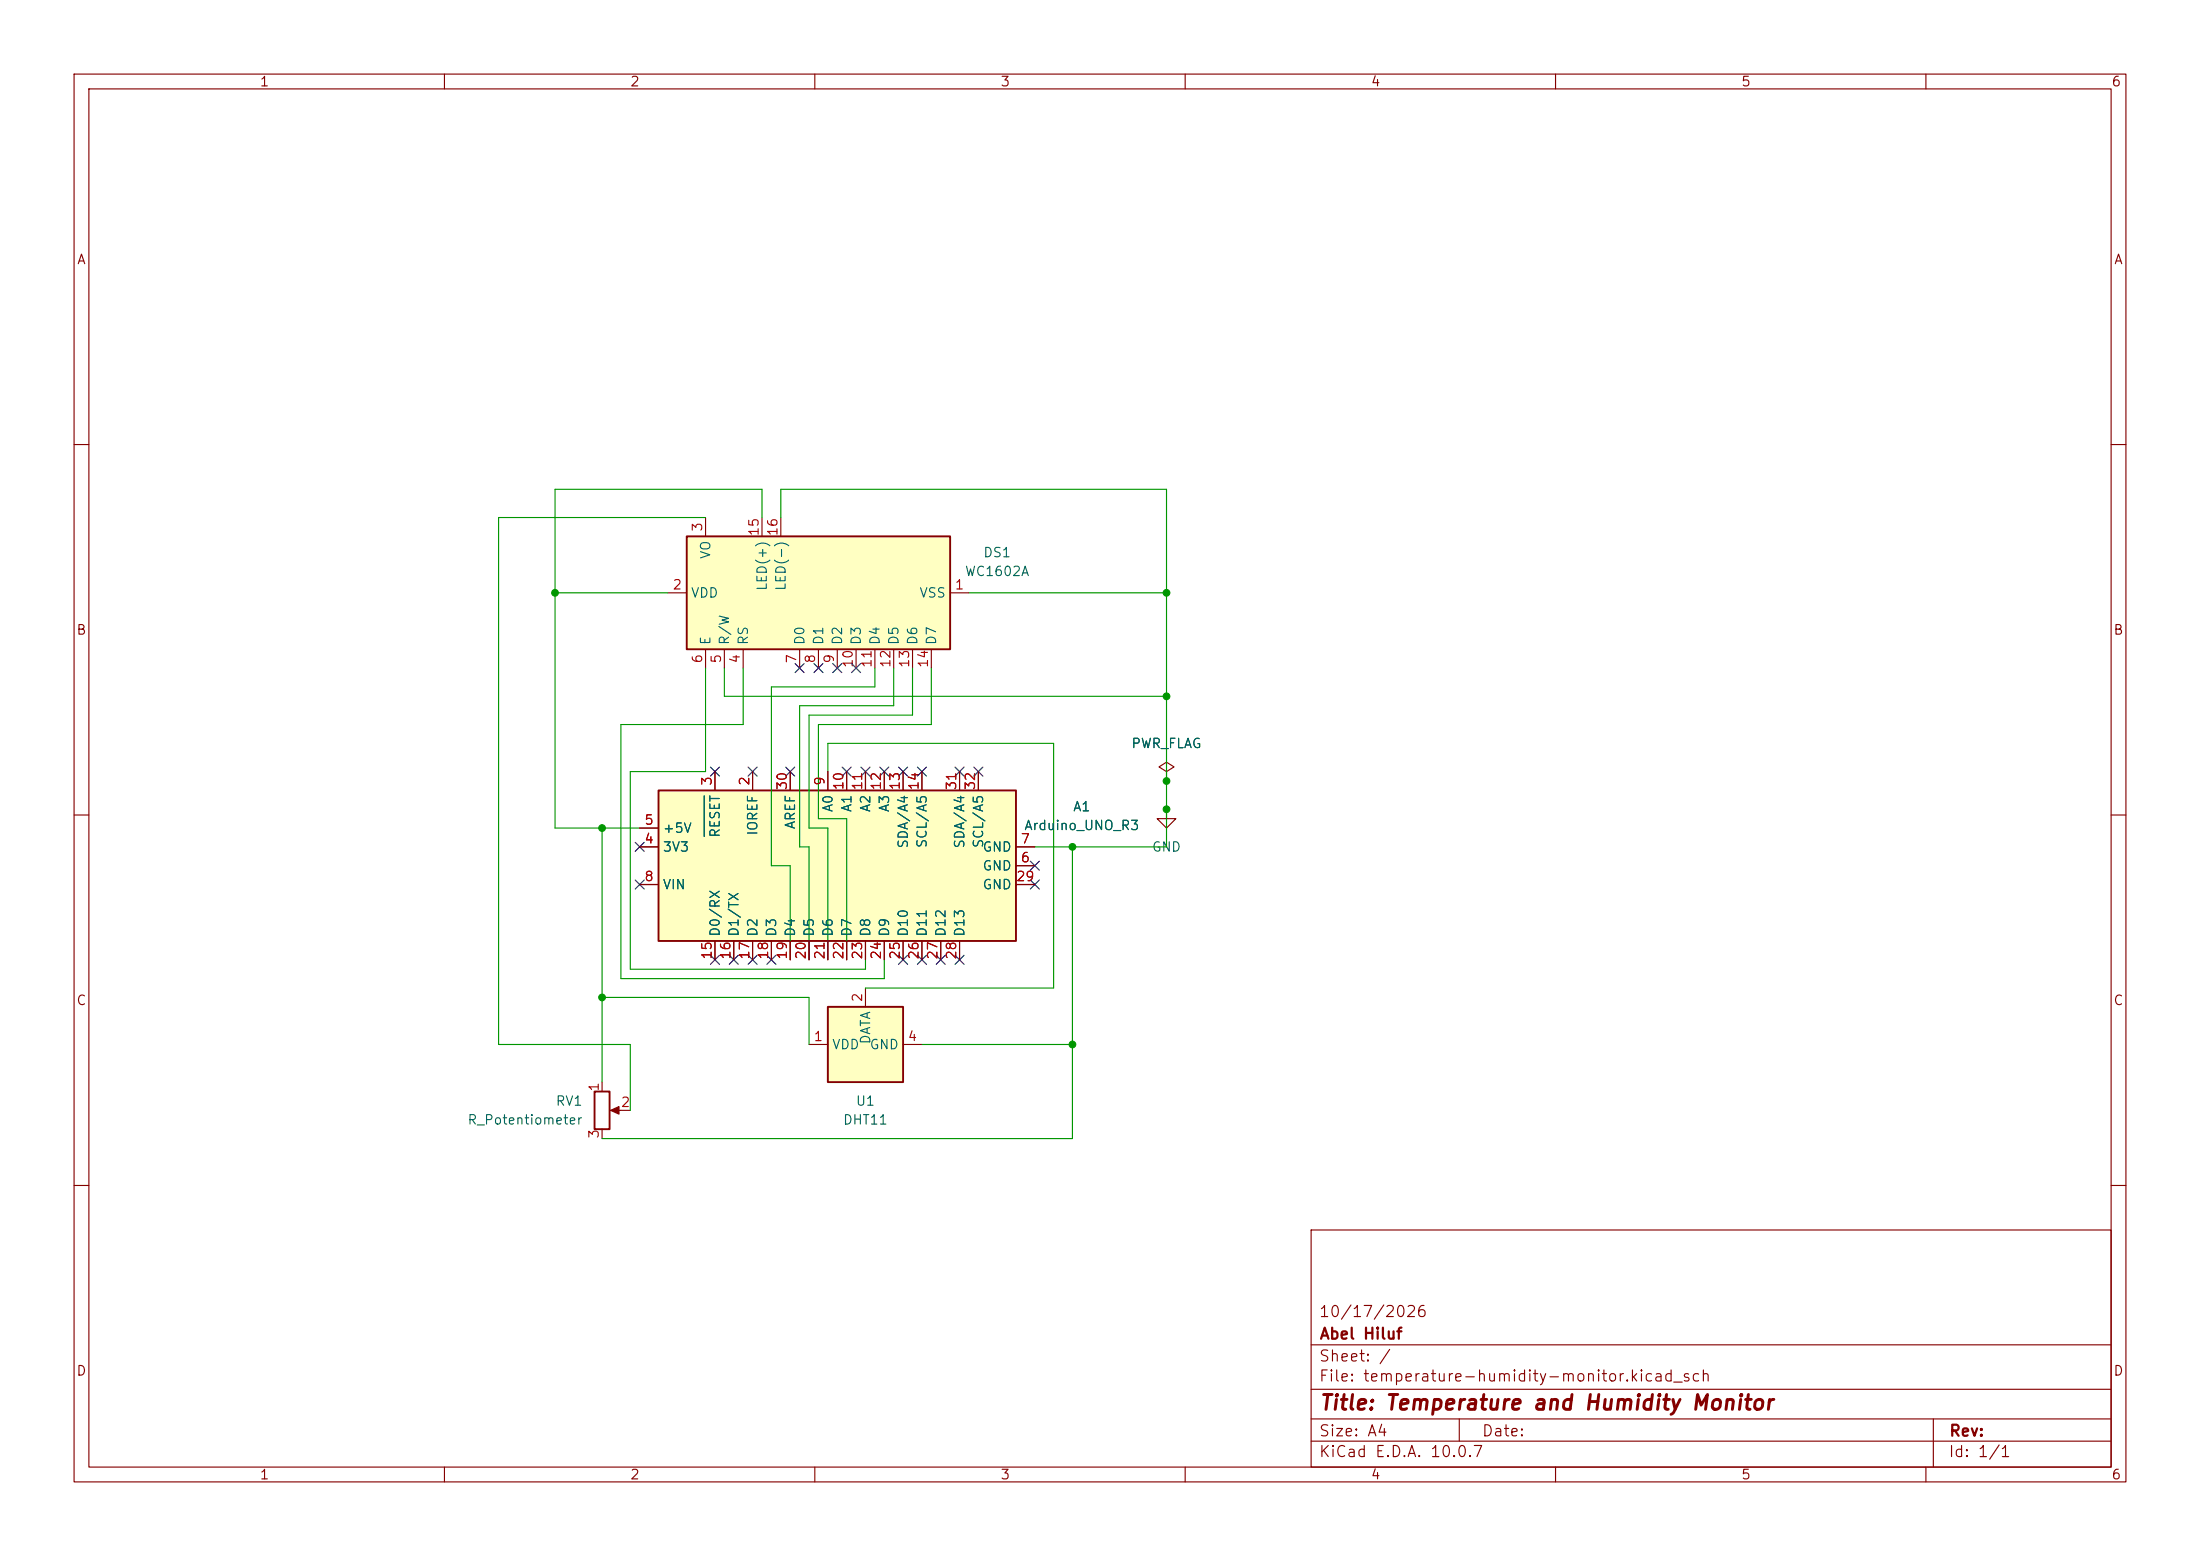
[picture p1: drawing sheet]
(kicad_sch
 (version 20260306)
 (generator "eeschema")
 (generator_version "10.0")
 (paper "A4")
 (title_block
  (title "Temperature and Humidity Monitor")
  (company "Abel Hiluf")
  (comment 1 "10/17/2026"))
 (lib_symbols
  (symbol "Device:R_Potentiometer"
   (pin_names
    (offset 1.016) (hide yes)) (exclude_from_sim no) (in_bom yes) (on_board yes)
   (in_pos_files yes)
   (duplicate_pin_numbers_are_jumpers no)
   (property "Reference" "RV" (at -4.445 0 90) (show_name no) (do_not_autoplace no) (effects (font (size 1.27 1.27))))
   (property "Value" "R_Potentiometer" (at -2.54 0 90) (show_name no) (do_not_autoplace no) (effects (font (size 1.27 1.27))))
   (property "Footprint" "" (at 0 0 0) (show_name no) (do_not_autoplace no) (hide yes) (effects (font (size 1.27 1.27))))
   (property "Datasheet" "" (at 0 0 0) (show_name no) (do_not_autoplace no) (hide yes) (effects (font (size 1.27 1.27))))
   (property "Description" "Potentiometer" (at 0 0 0) (show_name no) (do_not_autoplace no) (hide yes) (effects (font (size 1.27 1.27))))
   (property "Sim.Device" "R" (at 0 0 0) (show_name no) (do_not_autoplace no) (hide yes) (effects (font (size 1.27 1.27))))
   (property "Sim.Type" "POT" (at 0 0 0) (show_name no) (do_not_autoplace no) (hide yes) (effects (font (size 1.27 1.27))))
   (property "Sim.Pins" "1=r0 2=wiper 3=r1" (at 0 0 0) (show_name no) (do_not_autoplace no) (hide yes) (effects (font (size 1.27 1.27))))
   (symbol "R_Potentiometer_0_1"
    (rectangle (start 1.016 2.54) (end -1.016 -2.54) (stroke (width 0.254) (type default)) (fill (type none)))
    (polyline (pts (xy 1.143 0) (xy 2.286 0.508) (xy 2.286 -0.508) (xy 1.143 0)) (stroke (width 0) (type default)) (fill (type outline)))
    (polyline (pts (xy 2.54 0) (xy 1.524 0)) (stroke (width 0) (type default)) (fill (type none))))
   (symbol "R_Potentiometer_1_1"
    (pin passive line (at 0 3.81 270) (length 1.27) (name "1" (effects (font (size 1.27 1.27)))) (number "1" (effects (font (size 1.27 1.27)))))
    (pin passive line (at 3.81 0 180) (length 1.27) (name "2" (effects (font (size 1.27 1.27)))) (number "2" (effects (font (size 1.27 1.27)))))
    (pin passive line (at 0 -3.81 90) (length 1.27) (name "3" (effects (font (size 1.27 1.27)))) (number "3" (effects (font (size 1.27 1.27))))))
   (embedded_fonts no))
  (symbol "Display_Character:WC1602A" (exclude_from_sim no) (in_bom yes) (on_board yes)
   (in_pos_files yes)
   (duplicate_pin_numbers_are_jumpers no)
   (property "Reference" "DS" (at -5.842 19.05 0) (show_name no) (do_not_autoplace no) (effects (font (size 1.27 1.27))))
   (property "Value" "WC1602A" (at 5.334 19.05 0) (show_name no) (do_not_autoplace no) (effects (font (size 1.27 1.27))))
   (property "Footprint" "Display:WC1602A" (at 0 -22.86 0) (show_name no) (do_not_autoplace no) (hide yes) (effects (font (size 1.27 1.27)
    (italic yes))))
   (property "Datasheet" "http://www.wincomlcd.com/pdf/WC1602A-SFYLYHTC06.pdf" (at 17.78 0 0) (show_name no) (do_not_autoplace no) (hide yes) (effects (font (size 1.27 1.27))))
   (property "Description" "LCD 16x2 Alphanumeric , 8 bit parallel bus, 5V VDD" (at 0 0 0) (show_name no) (do_not_autoplace no) (hide yes) (effects (font (size 1.27 1.27))))
   (symbol "WC1602A_1_1"
    (rectangle (start -7.62 17.78) (end 7.62 -17.78) (stroke (width 0.254) (type default)) (fill (type background)))
    (pin power_in line (at 0 -20.32 90) (length 2.54) (name "VSS" (effects (font (size 1.27 1.27)))) (number "1" (effects (font (size 1.27 1.27)))))
    (pin power_in line (at 0 20.32 270) (length 2.54) (name "VDD" (effects (font (size 1.27 1.27)))) (number "2" (effects (font (size 1.27 1.27)))))
    (pin input line (at 10.16 15.24 180) (length 2.54) (name "VO" (effects (font (size 1.27 1.27)))) (number "3" (effects (font (size 1.27 1.27)))))
    (pin input line (at -10.16 10.16 0) (length 2.54) (name "RS" (effects (font (size 1.27 1.27)))) (number "4" (effects (font (size 1.27 1.27)))))
    (pin input line (at -10.16 12.7 0) (length 2.54) (name "R/W" (effects (font (size 1.27 1.27)))) (number "5" (effects (font (size 1.27 1.27)))))
    (pin input line (at -10.16 15.24 0) (length 2.54) (name "E" (effects (font (size 1.27 1.27)))) (number "6" (effects (font (size 1.27 1.27)))))
    (pin input line (at -10.16 2.54 0) (length 2.54) (name "D0" (effects (font (size 1.27 1.27)))) (number "7" (effects (font (size 1.27 1.27)))))
    (pin input line (at -10.16 0 0) (length 2.54) (name "D1" (effects (font (size 1.27 1.27)))) (number "8" (effects (font (size 1.27 1.27)))))
    (pin input line (at -10.16 -2.54 0) (length 2.54) (name "D2" (effects (font (size 1.27 1.27)))) (number "9" (effects (font (size 1.27 1.27)))))
    (pin input line (at -10.16 -5.08 0) (length 2.54) (name "D3" (effects (font (size 1.27 1.27)))) (number "10" (effects (font (size 1.27 1.27)))))
    (pin input line (at -10.16 -7.62 0) (length 2.54) (name "D4" (effects (font (size 1.27 1.27)))) (number "11" (effects (font (size 1.27 1.27)))))
    (pin input line (at -10.16 -10.16 0) (length 2.54) (name "D5" (effects (font (size 1.27 1.27)))) (number "12" (effects (font (size 1.27 1.27)))))
    (pin input line (at -10.16 -12.7 0) (length 2.54) (name "D6" (effects (font (size 1.27 1.27)))) (number "13" (effects (font (size 1.27 1.27)))))
    (pin input line (at -10.16 -15.24 0) (length 2.54) (name "D7" (effects (font (size 1.27 1.27)))) (number "14" (effects (font (size 1.27 1.27)))))
    (pin power_in line (at 10.16 7.62 180) (length 2.54) (name "LED(+)" (effects (font (size 1.27 1.27)))) (number "15" (effects (font (size 1.27 1.27)))))
    (pin power_in line (at 10.16 5.08 180) (length 2.54) (name "LED(-)" (effects (font (size 1.27 1.27)))) (number "16" (effects (font (size 1.27 1.27))))))
   (embedded_fonts no))
  (symbol "MCU_Module:Arduino_UNO_R3" (exclude_from_sim no) (in_bom yes) (on_board yes)
   (in_pos_files yes)
   (duplicate_pin_numbers_are_jumpers no)
   (property "Reference" "A" (at -10.16 23.495 0) (show_name no) (do_not_autoplace no) (effects (font (size 1.27 1.27)) (justify left bottom)))
   (property "Value" "Arduino_UNO_R3" (at 5.08 -26.67 0) (show_name no) (do_not_autoplace no) (effects (font (size 1.27 1.27)) (justify left top)))
   (property "Footprint" "Module:Arduino_UNO_R3" (at 0 0 0) (show_name no) (do_not_autoplace no) (hide yes) (effects (font (size 1.27 1.27)
    (italic yes))))
   (property "Datasheet" "https://www.arduino.cc/en/Main/arduinoBoardUno" (at 0 0 0) (show_name no) (do_not_autoplace no) (hide yes) (effects (font (size 1.27 1.27))))
   (property "Description" "Arduino UNO Microcontroller Module, release 3" (at 0 0 0) (show_name no) (do_not_autoplace no) (hide yes) (effects (font (size 1.27 1.27))))
   (symbol "Arduino_UNO_R3_0_1"
    (rectangle (start -10.16 22.86) (end 10.16 -25.4) (stroke (width 0.254) (type default)) (fill (type background))))
   (symbol "Arduino_UNO_R3_1_1"
    (pin no_connect line (at -10.16 -20.32 0) (length 2.54) (hide yes) (name "NC" (effects (font (size 1.27 1.27)))) (number "1" (effects (font (size 1.27 1.27)))))
    (pin output line (at 12.7 10.16 180) (length 2.54) (name "IOREF" (effects (font (size 1.27 1.27)))) (number "2" (effects (font (size 1.27 1.27)))))
    (pin input line (at 12.7 15.24 180) (length 2.54) (name "~{RESET}" (effects (font (size 1.27 1.27)))) (number "3" (effects (font (size 1.27 1.27)))))
    (pin power_out line (at 2.54 25.4 270) (length 2.54) (name "3V3" (effects (font (size 1.27 1.27)))) (number "4" (effects (font (size 1.27 1.27)))))
    (pin power_out line (at 5.08 25.4 270) (length 2.54) (name "+5V" (effects (font (size 1.27 1.27)))) (number "5" (effects (font (size 1.27 1.27)))))
    (pin power_in line (at 0 -27.94 90) (length 2.54) (name "GND" (effects (font (size 1.27 1.27)))) (number "6" (effects (font (size 1.27 1.27)))))
    (pin power_in line (at 2.54 -27.94 90) (length 2.54) (name "GND" (effects (font (size 1.27 1.27)))) (number "7" (effects (font (size 1.27 1.27)))))
    (pin power_in line (at -2.54 25.4 270) (length 2.54) (name "VIN" (effects (font (size 1.27 1.27)))) (number "8" (effects (font (size 1.27 1.27)))))
    (pin bidirectional line (at 12.7 0 180) (length 2.54) (name "A0" (effects (font (size 1.27 1.27)))) (number "9" (effects (font (size 1.27 1.27)))))
    (pin bidirectional line (at 12.7 -2.54 180) (length 2.54) (name "A1" (effects (font (size 1.27 1.27)))) (number "10" (effects (font (size 1.27 1.27)))))
    (pin bidirectional line (at 12.7 -5.08 180) (length 2.54) (name "A2" (effects (font (size 1.27 1.27)))) (number "11" (effects (font (size 1.27 1.27)))))
    (pin bidirectional line (at 12.7 -7.62 180) (length 2.54) (name "A3" (effects (font (size 1.27 1.27)))) (number "12" (effects (font (size 1.27 1.27)))))
    (pin bidirectional line (at 12.7 -10.16 180) (length 2.54) (name "SDA/A4" (effects (font (size 1.27 1.27)))) (number "13" (effects (font (size 1.27 1.27)))))
    (pin bidirectional line (at 12.7 -12.7 180) (length 2.54) (name "SCL/A5" (effects (font (size 1.27 1.27)))) (number "14" (effects (font (size 1.27 1.27)))))
    (pin bidirectional line (at -12.7 15.24 0) (length 2.54) (name "D0/RX" (effects (font (size 1.27 1.27)))) (number "15" (effects (font (size 1.27 1.27)))))
    (pin bidirectional line (at -12.7 12.7 0) (length 2.54) (name "D1/TX" (effects (font (size 1.27 1.27)))) (number "16" (effects (font (size 1.27 1.27)))))
    (pin bidirectional line (at -12.7 10.16 0) (length 2.54) (name "D2" (effects (font (size 1.27 1.27)))) (number "17" (effects (font (size 1.27 1.27)))))
    (pin bidirectional line (at -12.7 7.62 0) (length 2.54) (name "D3" (effects (font (size 1.27 1.27)))) (number "18" (effects (font (size 1.27 1.27)))))
    (pin bidirectional line (at -12.7 5.08 0) (length 2.54) (name "D4" (effects (font (size 1.27 1.27)))) (number "19" (effects (font (size 1.27 1.27)))))
    (pin bidirectional line (at -12.7 2.54 0) (length 2.54) (name "D5" (effects (font (size 1.27 1.27)))) (number "20" (effects (font (size 1.27 1.27)))))
    (pin bidirectional line (at -12.7 0 0) (length 2.54) (name "D6" (effects (font (size 1.27 1.27)))) (number "21" (effects (font (size 1.27 1.27)))))
    (pin bidirectional line (at -12.7 -2.54 0) (length 2.54) (name "D7" (effects (font (size 1.27 1.27)))) (number "22" (effects (font (size 1.27 1.27)))))
    (pin bidirectional line (at -12.7 -5.08 0) (length 2.54) (name "D8" (effects (font (size 1.27 1.27)))) (number "23" (effects (font (size 1.27 1.27)))))
    (pin bidirectional line (at -12.7 -7.62 0) (length 2.54) (name "D9" (effects (font (size 1.27 1.27)))) (number "24" (effects (font (size 1.27 1.27)))))
    (pin bidirectional line (at -12.7 -10.16 0) (length 2.54) (name "D10" (effects (font (size 1.27 1.27)))) (number "25" (effects (font (size 1.27 1.27)))))
    (pin bidirectional line (at -12.7 -12.7 0) (length 2.54) (name "D11" (effects (font (size 1.27 1.27)))) (number "26" (effects (font (size 1.27 1.27)))))
    (pin bidirectional line (at -12.7 -15.24 0) (length 2.54) (name "D12" (effects (font (size 1.27 1.27)))) (number "27" (effects (font (size 1.27 1.27)))))
    (pin bidirectional line (at -12.7 -17.78 0) (length 2.54) (name "D13" (effects (font (size 1.27 1.27)))) (number "28" (effects (font (size 1.27 1.27)))))
    (pin power_in line (at -2.54 -27.94 90) (length 2.54) (name "GND" (effects (font (size 1.27 1.27)))) (number "29" (effects (font (size 1.27 1.27)))))
    (pin input line (at 12.7 5.08 180) (length 2.54) (name "AREF" (effects (font (size 1.27 1.27)))) (number "30" (effects (font (size 1.27 1.27)))))
    (pin bidirectional line (at 12.7 -17.78 180) (length 2.54) (name "SDA/A4" (effects (font (size 1.27 1.27)))) (number "31" (effects (font (size 1.27 1.27)))))
    (pin bidirectional line (at 12.7 -20.32 180) (length 2.54) (name "SCL/A5" (effects (font (size 1.27 1.27)))) (number "32" (effects (font (size 1.27 1.27))))))
   (embedded_fonts no))
  (symbol "Sensor:DHT11" (exclude_from_sim no) (in_bom yes) (on_board yes)
   (in_pos_files yes)
   (duplicate_pin_numbers_are_jumpers no)
   (property "Reference" "U" (at -3.81 6.35 0) (show_name no) (do_not_autoplace no) (effects (font (size 1.27 1.27))))
   (property "Value" "DHT11" (at 3.81 6.35 0) (show_name no) (do_not_autoplace no) (effects (font (size 1.27 1.27))))
   (property "Footprint" "Sensor:Aosong_DHT11_5.5x12.0_P2.54mm" (at 0 -10.16 0) (show_name no) (do_not_autoplace no) (hide yes) (effects (font (size 1.27 1.27))))
   (property "Datasheet" "http://akizukidenshi.com/download/ds/aosong/DHT11.pdf" (at 3.81 6.35 0) (show_name no) (do_not_autoplace no) (hide yes) (effects (font (size 1.27 1.27))))
   (property "Description" "3.3V to 5.5V, temperature and humidity module, DHT11" (at 0 0 0) (show_name no) (do_not_autoplace no) (hide yes) (effects (font (size 1.27 1.27))))
   (symbol "DHT11_0_1"
    (rectangle (start -5.08 5.08) (end 5.08 -5.08) (stroke (width 0.254) (type default)) (fill (type background))))
   (symbol "DHT11_1_1"
    (pin power_in line (at 0 7.62 270) (length 2.54) (name "VDD" (effects (font (size 1.27 1.27)))) (number "1" (effects (font (size 1.27 1.27)))))
    (pin bidirectional line (at 7.62 0 180) (length 2.54) (name "DATA" (effects (font (size 1.27 1.27)))) (number "2" (effects (font (size 1.27 1.27)))))
    (pin no_connect line (at -5.08 0 0) (length 2.54) (hide yes) (name "NC" (effects (font (size 1.27 1.27)))) (number "3" (effects (font (size 1.27 1.27)))))
    (pin power_in line (at 0 -7.62 90) (length 2.54) (name "GND" (effects (font (size 1.27 1.27)))) (number "4" (effects (font (size 1.27 1.27))))))
   (embedded_fonts no))
  (symbol "power:GND"
   (power global)
   (pin_numbers (hide yes))
   (pin_names
    (offset 0) (hide yes)) (exclude_from_sim no) (in_bom yes) (on_board yes)
   (in_pos_files yes)
   (duplicate_pin_numbers_are_jumpers no)
   (property "Reference" "#PWR" (at 0 -6.35 0) (show_name no) (do_not_autoplace no) (hide yes) (effects (font (size 1.27 1.27))))
   (property "Value" "GND" (at 0 -3.81 0) (show_name no) (do_not_autoplace no) (effects (font (size 1.27 1.27))))
   (property "Footprint" "" (at 0 0 0) (show_name no) (do_not_autoplace no) (hide yes) (effects (font (size 1.27 1.27))))
   (property "Datasheet" "" (at 0 0 0) (show_name no) (do_not_autoplace no) (hide yes) (effects (font (size 1.27 1.27))))
   (property "Description" "Power symbol creates a global label with name \"GND\" , ground" (at 0 0 0) (show_name no) (do_not_autoplace no) (hide yes) (effects (font (size 1.27 1.27))))
   (symbol "GND_0_1"
    (polyline (pts (xy 0 0) (xy 0 -1.27) (xy 1.27 -1.27) (xy 0 -2.54) (xy -1.27 -1.27) (xy 0 -1.27)) (stroke (width 0) (type default)) (fill (type none))))
   (symbol "GND_1_1"
    (pin power_in line (at 0 0 270) (length 0) (name "" (effects (font (size 1.27 1.27)))) (number "1" (effects (font (size 1.27 1.27))))))
   (embedded_fonts no))
  (symbol "power:PWR_FLAG"
   (power global)
   (pin_numbers (hide yes))
   (pin_names
    (offset 0) (hide yes)) (exclude_from_sim no) (in_bom yes) (on_board yes)
   (in_pos_files yes)
   (duplicate_pin_numbers_are_jumpers no)
   (property "Reference" "#FLG" (at 0 1.905 0) (show_name no) (do_not_autoplace no) (hide yes) (effects (font (size 1.27 1.27))))
   (property "Value" "PWR_FLAG" (at 0 3.81 0) (show_name no) (do_not_autoplace no) (effects (font (size 1.27 1.27))))
   (property "Footprint" "" (at 0 0 0) (show_name no) (do_not_autoplace no) (hide yes) (effects (font (size 1.27 1.27))))
   (property "Datasheet" "" (at 0 0 0) (show_name no) (do_not_autoplace no) (hide yes) (effects (font (size 1.27 1.27))))
   (property "Description" "Special symbol for telling ERC where power comes from" (at 0 0 0) (show_name no) (do_not_autoplace no) (hide yes) (effects (font (size 1.27 1.27))))
   (symbol "PWR_FLAG_0_0"
    (pin power_out line (at 0 0 90) (length 0) (name "" (effects (font (size 1.27 1.27)))) (number "1" (effects (font (size 1.27 1.27))))))
   (symbol "PWR_FLAG_0_1"
    (polyline (pts (xy 0 0) (xy 0 1.27) (xy -1.016 1.905) (xy 0 2.54) (xy 1.016 1.905) (xy 0 1.27)) (stroke (width 0) (type default)) (fill (type none))))
   (embedded_fonts no)))
 (junction
  (at 157.48 105.41)
  (diameter 0)
  (color 0 0 0 0))
 (junction
  (at 157.48 109.22)
  (diameter 0)
  (color 0 0 0 0))
 (junction
  (at 81.28 134.62)
  (diameter 0)
  (color 0 0 0 0))
 (junction
  (at 74.93 80.01)
  (diameter 0)
  (color 0 0 0 0))
 (junction
  (at 144.78 114.3)
  (diameter 0)
  (color 0 0 0 0))
 (junction
  (at 144.78 140.97)
  (diameter 0)
  (color 0 0 0 0))
 (junction
  (at 157.48 80.01)
  (diameter 0)
  (color 0 0 0 0))
 (junction
  (at 81.28 111.76)
  (diameter 0)
  (color 0 0 0 0))
 (junction
  (at 157.48 93.98)
  (diameter 0)
  (color 0 0 0 0))
 (no_connect
  (at 86.36 114.3))
 (no_connect
  (at 104.14 129.54))
 (no_connect
  (at 106.68 104.14))
 (no_connect
  (at 96.52 129.54))
 (no_connect
  (at 139.7 119.38))
 (no_connect
  (at 119.38 104.14))
 (no_connect
  (at 129.54 104.14))
 (no_connect
  (at 139.7 116.84))
 (no_connect
  (at 124.46 104.14))
 (no_connect
  (at 132.08 104.14))
 (no_connect
  (at 124.46 129.54))
 (no_connect
  (at 121.92 104.14))
 (no_connect
  (at 114.3 104.14))
 (no_connect
  (at 113.03 90.17))
 (no_connect
  (at 115.57 90.17))
 (no_connect
  (at 101.6 104.14))
 (no_connect
  (at 86.36 119.38))
 (no_connect
  (at 96.52 104.14))
 (no_connect
  (at 101.6 129.54))
 (no_connect
  (at 107.95 90.17))
 (no_connect
  (at 99.06 129.54))
 (no_connect
  (at 116.84 104.14))
 (no_connect
  (at 127 129.54))
 (no_connect
  (at 129.54 129.54))
 (no_connect
  (at 121.92 129.54))
 (no_connect
  (at 110.49 90.17))
 (wire
  (pts (xy 109.22 114.3) (xy 107.95 114.3))
  (stroke (width 0) (type default)))
 (wire
  (pts (xy 81.28 134.62) (xy 81.28 146.05))
  (stroke (width 0) (type default)))
 (wire
  (pts (xy 74.93 80.01) (xy 74.93 111.76))
  (stroke (width 0) (type default)))
 (wire
  (pts (xy 97.79 90.17) (xy 97.79 93.98))
  (stroke (width 0) (type default)))
 (wire
  (pts (xy 95.25 69.85) (xy 67.31 69.85))
  (stroke (width 0) (type default)))
 (wire
  (pts (xy 157.48 109.22) (xy 157.48 114.3))
  (stroke (width 0) (type default)))
 (wire
  (pts (xy 104.14 116.84) (xy 104.14 92.71))
  (stroke (width 0) (type default)))
 (wire
  (pts (xy 157.48 105.41) (xy 157.48 109.22))
  (stroke (width 0) (type default)))
 (wire
  (pts (xy 105.41 66.04) (xy 157.48 66.04))
  (stroke (width 0) (type default)))
 (wire
  (pts (xy 74.93 66.04) (xy 74.93 80.01))
  (stroke (width 0) (type default)))
 (wire
  (pts (xy 95.25 90.17) (xy 95.25 104.14))
  (stroke (width 0) (type default)))
 (wire
  (pts (xy 111.76 129.54) (xy 111.76 111.76))
  (stroke (width 0) (type default)))
 (wire
  (pts (xy 157.48 114.3) (xy 144.78 114.3))
  (stroke (width 0) (type default)))
 (wire
  (pts (xy 83.82 97.79) (xy 100.33 97.79))
  (stroke (width 0) (type default)))
 (wire
  (pts (xy 111.76 104.14) (xy 111.76 100.33))
  (stroke (width 0) (type default)))
 (wire
  (pts (xy 83.82 132.08) (xy 83.82 97.79))
  (stroke (width 0) (type default)))
 (wire
  (pts (xy 67.31 69.85) (xy 67.31 140.97))
  (stroke (width 0) (type default)))
 (wire
  (pts (xy 142.24 100.33) (xy 142.24 133.35))
  (stroke (width 0) (type default)))
 (wire
  (pts (xy 97.79 93.98) (xy 157.48 93.98))
  (stroke (width 0) (type default)))
 (wire
  (pts (xy 107.95 95.25) (xy 120.65 95.25))
  (stroke (width 0) (type default)))
 (wire
  (pts (xy 67.31 140.97) (xy 85.09 140.97))
  (stroke (width 0) (type default)))
 (wire
  (pts (xy 102.87 69.85) (xy 102.87 66.04))
  (stroke (width 0) (type default)))
 (wire
  (pts (xy 81.28 134.62) (xy 109.22 134.62))
  (stroke (width 0) (type default)))
 (wire
  (pts (xy 119.38 129.54) (xy 119.38 132.08))
  (stroke (width 0) (type default)))
 (wire
  (pts (xy 109.22 96.52) (xy 123.19 96.52))
  (stroke (width 0) (type default)))
 (wire
  (pts (xy 109.22 111.76) (xy 109.22 96.52))
  (stroke (width 0) (type default)))
 (wire
  (pts (xy 110.49 97.79) (xy 125.73 97.79))
  (stroke (width 0) (type default)))
 (wire
  (pts (xy 114.3 129.54) (xy 114.3 110.49))
  (stroke (width 0) (type default)))
 (wire
  (pts (xy 125.73 97.79) (xy 125.73 90.17))
  (stroke (width 0) (type default)))
 (wire
  (pts (xy 144.78 140.97) (xy 144.78 114.3))
  (stroke (width 0) (type default)))
 (wire
  (pts (xy 100.33 97.79) (xy 100.33 90.17))
  (stroke (width 0) (type default)))
 (wire
  (pts (xy 120.65 95.25) (xy 120.65 90.17))
  (stroke (width 0) (type default)))
 (wire
  (pts (xy 130.81 80.01) (xy 157.48 80.01))
  (stroke (width 0) (type default)))
 (wire
  (pts (xy 105.41 69.85) (xy 105.41 66.04))
  (stroke (width 0) (type default)))
 (wire
  (pts (xy 106.68 129.54) (xy 106.68 116.84))
  (stroke (width 0) (type default)))
 (wire
  (pts (xy 157.48 66.04) (xy 157.48 80.01))
  (stroke (width 0) (type default)))
 (wire
  (pts (xy 111.76 111.76) (xy 109.22 111.76))
  (stroke (width 0) (type default)))
 (wire
  (pts (xy 157.48 93.98) (xy 157.48 105.41))
  (stroke (width 0) (type default)))
 (wire
  (pts (xy 157.48 80.01) (xy 157.48 93.98))
  (stroke (width 0) (type default)))
 (wire
  (pts (xy 104.14 92.71) (xy 118.11 92.71))
  (stroke (width 0) (type default)))
 (wire
  (pts (xy 110.49 110.49) (xy 110.49 97.79))
  (stroke (width 0) (type default)))
 (wire
  (pts (xy 90.17 80.01) (xy 74.93 80.01))
  (stroke (width 0) (type default)))
 (wire
  (pts (xy 74.93 111.76) (xy 81.28 111.76))
  (stroke (width 0) (type default)))
 (wire
  (pts (xy 81.28 111.76) (xy 81.28 134.62))
  (stroke (width 0) (type default)))
 (wire
  (pts (xy 116.84 130.81) (xy 85.09 130.81))
  (stroke (width 0) (type default)))
 (wire
  (pts (xy 109.22 129.54) (xy 109.22 114.3))
  (stroke (width 0) (type default)))
 (wire
  (pts (xy 95.25 104.14) (xy 85.09 104.14))
  (stroke (width 0) (type default)))
 (wire
  (pts (xy 119.38 132.08) (xy 83.82 132.08))
  (stroke (width 0) (type default)))
 (wire
  (pts (xy 144.78 114.3) (xy 139.7 114.3))
  (stroke (width 0) (type default)))
 (wire
  (pts (xy 111.76 100.33) (xy 142.24 100.33))
  (stroke (width 0) (type default)))
 (wire
  (pts (xy 144.78 153.67) (xy 144.78 140.97))
  (stroke (width 0) (type default)))
 (wire
  (pts (xy 107.95 114.3) (xy 107.95 95.25))
  (stroke (width 0) (type default)))
 (wire
  (pts (xy 142.24 133.35) (xy 116.84 133.35))
  (stroke (width 0) (type default)))
 (wire
  (pts (xy 118.11 92.71) (xy 118.11 90.17))
  (stroke (width 0) (type default)))
 (wire
  (pts (xy 85.09 130.81) (xy 85.09 104.14))
  (stroke (width 0) (type default)))
 (wire
  (pts (xy 124.46 140.97) (xy 144.78 140.97))
  (stroke (width 0) (type default)))
 (wire
  (pts (xy 116.84 129.54) (xy 116.84 130.81))
  (stroke (width 0) (type default)))
 (wire
  (pts (xy 109.22 140.97) (xy 109.22 134.62))
  (stroke (width 0) (type default)))
 (wire
  (pts (xy 123.19 96.52) (xy 123.19 90.17))
  (stroke (width 0) (type default)))
 (wire
  (pts (xy 85.09 149.86) (xy 85.09 140.97))
  (stroke (width 0) (type default)))
 (wire
  (pts (xy 114.3 110.49) (xy 110.49 110.49))
  (stroke (width 0) (type default)))
 (wire
  (pts (xy 81.28 111.76) (xy 86.36 111.76))
  (stroke (width 0) (type default)))
 (wire
  (pts (xy 81.28 153.67) (xy 144.78 153.67))
  (stroke (width 0) (type default)))
 (wire
  (pts (xy 102.87 66.04) (xy 74.93 66.04))
  (stroke (width 0) (type default)))
 (wire
  (pts (xy 106.68 116.84) (xy 104.14 116.84))
  (stroke (width 0) (type default)))
 (symbol
  (lib_id "power:GND")
  (at 157.48 109.22 0)
  (unit 1)
  (body_style 1)
  (exclude_from_sim no)
  (in_bom yes)
  (on_board yes)
  (in_pos_files yes)
  (dnp no)
  (fields_autoplaced yes)
  (property "Reference" "#PWR01" (at 157.48 115.57 0) (hide yes) (show_name no) (do_not_autoplace no) (effects (font (size 1.27 1.27))))
  (property "Value" "GND" (at 157.48 114.3 0) (show_name no) (do_not_autoplace no) (effects (font (size 1.27 1.27))))
  (property "Footprint" "" (at 157.48 109.22 0) (hide yes) (show_name no) (do_not_autoplace no) (effects (font (size 1.27 1.27))))
  (property "Datasheet" "" (at 157.48 109.22 0) (hide yes) (show_name no) (do_not_autoplace no) (effects (font (size 1.27 1.27))))
  (property "Description" "Power symbol creates a global label with name \"GND\" , ground" (at 157.48 109.22 0) (hide yes) (show_name no) (do_not_autoplace no) (effects (font (size 1.27 1.27))))
  (pin "1"))
 (symbol
  (lib_id "Display_Character:WC1602A")
  (at 110.49 80.01 90)
  (unit 1)
  (body_style 1)
  (exclude_from_sim no)
  (in_bom yes)
  (on_board yes)
  (in_pos_files yes)
  (dnp no)
  (fields_autoplaced yes)
  (property "Reference" "DS1" (at 134.62 74.5646 90) (show_name no) (do_not_autoplace no) (effects (font (size 1.27 1.27))))
  (property "Value" "WC1602A" (at 134.62 77.1046 90) (show_name no) (do_not_autoplace no) (effects (font (size 1.27 1.27))))
  (property "Footprint" "Display:WC1602A" (at 133.35 80.01 0) (hide yes) (show_name no) (do_not_autoplace no) (effects (font (size 1.27 1.27)
    (italic yes))))
  (property "Datasheet" "http://www.wincomlcd.com/pdf/WC1602A-SFYLYHTC06.pdf" (at 110.49 62.23 0) (hide yes) (show_name no) (do_not_autoplace no) (effects (font (size 1.27 1.27))))
  (property "Description" "LCD 16x2 Alphanumeric , 8 bit parallel bus, 5V VDD" (at 110.49 80.01 0) (hide yes) (show_name no) (do_not_autoplace no) (effects (font (size 1.27 1.27))))
  (pin "1")
  (pin "4")
  (pin "2")
  (pin "3")
  (pin "12")
  (pin "5")
  (pin "15")
  (pin "10")
  (pin "11")
  (pin "13")
  (pin "14")
  (pin "7")
  (pin "6")
  (pin "8")
  (pin "9")
  (pin "16"))
 (symbol
  (lib_id "Device:R_Potentiometer")
  (at 81.28 149.86 0)
  (unit 1)
  (body_style 1)
  (exclude_from_sim no)
  (in_bom yes)
  (on_board yes)
  (in_pos_files yes)
  (dnp no)
  (fields_autoplaced yes)
  (property "Reference" "RV1" (at 78.74 148.5899 0) (show_name no) (do_not_autoplace no) (effects (font (size 1.27 1.27)) (justify right)))
  (property "Value" "R_Potentiometer" (at 78.74 151.1299 0) (show_name no) (do_not_autoplace no) (effects (font (size 1.27 1.27)) (justify right)))
  (property "Footprint" "" (at 81.28 149.86 0) (hide yes) (show_name no) (do_not_autoplace no) (effects (font (size 1.27 1.27))))
  (property "Datasheet" "" (at 81.28 149.86 0) (hide yes) (show_name no) (do_not_autoplace no) (effects (font (size 1.27 1.27))))
  (property "Description" "Potentiometer" (at 81.28 149.86 0) (hide yes) (show_name no) (do_not_autoplace no) (effects (font (size 1.27 1.27))))
  (property "Sim.Device" "R" (at 81.28 149.86 0) (hide yes) (show_name no) (do_not_autoplace no) (effects (font (size 1.27 1.27))))
  (property "Sim.Type" "POT" (at 81.28 149.86 0) (hide yes) (show_name no) (do_not_autoplace no) (effects (font (size 1.27 1.27))))
  (property "Sim.Pins" "1=r0 2=wiper 3=r1" (at 81.28 149.86 0) (hide yes) (show_name no) (do_not_autoplace no) (effects (font (size 1.27 1.27))))
  (pin "1")
  (pin "2")
  (pin "3"))
 (symbol
  (lib_id "Sensor:DHT11")
  (at 116.84 140.97 90)
  (unit 1)
  (body_style 1)
  (exclude_from_sim no)
  (in_bom yes)
  (on_board yes)
  (in_pos_files yes)
  (dnp no)
  (fields_autoplaced yes)
  (property "Reference" "U1" (at 116.84 148.59 90) (show_name no) (do_not_autoplace no) (effects (font (size 1.27 1.27))))
  (property "Value" "DHT11" (at 116.84 151.13 90) (show_name no) (do_not_autoplace no) (effects (font (size 1.27 1.27))))
  (property "Footprint" "Sensor:Aosong_DHT11_5.5x12.0_P2.54mm" (at 127 140.97 0) (hide yes) (show_name no) (do_not_autoplace no) (effects (font (size 1.27 1.27))))
  (property "Datasheet" "http://akizukidenshi.com/download/ds/aosong/DHT11.pdf" (at 110.49 137.16 0) (hide yes) (show_name no) (do_not_autoplace no) (effects (font (size 1.27 1.27))))
  (property "Description" "3.3V to 5.5V, temperature and humidity module, DHT11" (at 116.84 140.97 0) (hide yes) (show_name no) (do_not_autoplace no) (effects (font (size 1.27 1.27))))
  (pin "1")
  (pin "2")
  (pin "3")
  (pin "4"))
 (symbol
  (lib_id "power:PWR_FLAG")
  (at 157.48 105.41 0)
  (unit 1)
  (body_style 1)
  (exclude_from_sim no)
  (in_bom yes)
  (on_board yes)
  (in_pos_files yes)
  (dnp no)
  (fields_autoplaced yes)
  (property "Reference" "#FLG01" (at 157.48 103.505 0) (hide yes) (show_name no) (do_not_autoplace no) (effects (font (size 1.27 1.27))))
  (property "Value" "PWR_FLAG" (at 157.48 100.33 0) (show_name no) (do_not_autoplace no) (effects (font (size 1.27 1.27))))
  (property "Footprint" "" (at 157.48 105.41 0) (hide yes) (show_name no) (do_not_autoplace no) (effects (font (size 1.27 1.27))))
  (property "Datasheet" "" (at 157.48 105.41 0) (hide yes) (show_name no) (do_not_autoplace no) (effects (font (size 1.27 1.27))))
  (property "Description" "Special symbol for telling ERC where power comes from" (at 157.48 105.41 0) (hide yes) (show_name no) (do_not_autoplace no) (effects (font (size 1.27 1.27))))
  (pin "1"))
 (symbol
  (lib_id "MCU_Module:Arduino_UNO_R3")
  (at 111.76 116.84 90)
  (unit 1)
  (body_style 1)
  (exclude_from_sim no)
  (in_bom yes)
  (on_board yes)
  (in_pos_files yes)
  (dnp no)
  (fields_autoplaced yes)
  (property "Reference" "A1" (at 146.05 108.8546 90) (show_name no) (do_not_autoplace no) (effects (font (size 1.27 1.27))))
  (property "Value" "Arduino_UNO_R3" (at 146.05 111.3946 90) (show_name no) (do_not_autoplace no) (effects (font (size 1.27 1.27))))
  (property "Footprint" "Module:Arduino_UNO_R3" (at 111.76 116.84 0) (hide yes) (show_name no) (do_not_autoplace no) (effects (font (size 1.27 1.27)
    (italic yes))))
  (property "Datasheet" "https://www.arduino.cc/en/Main/arduinoBoardUno" (at 111.76 116.84 0) (hide yes) (show_name no) (do_not_autoplace no) (effects (font (size 1.27 1.27))))
  (property "Description" "Arduino UNO Microcontroller Module, release 3" (at 111.76 116.84 0) (hide yes) (show_name no) (do_not_autoplace no) (effects (font (size 1.27 1.27))))
  (pin "1")
  (pin "2")
  (pin "3")
  (pin "11")
  (pin "8")
  (pin "14")
  (pin "18")
  (pin "6")
  (pin "9")
  (pin "10")
  (pin "12")
  (pin "13")
  (pin "5")
  (pin "16")
  (pin "20")
  (pin "4")
  (pin "15")
  (pin "17")
  (pin "19")
  (pin "7")
  (pin "31")
  (pin "27")
  (pin "25")
  (pin "28")
  (pin "23")
  (pin "24")
  (pin "29")
  (pin "21")
  (pin "30")
  (pin "22")
  (pin "26")
  (pin "32"))
 (sheet_instances
  (path ""
   (page "1")))
 (embedded_fonts no))
